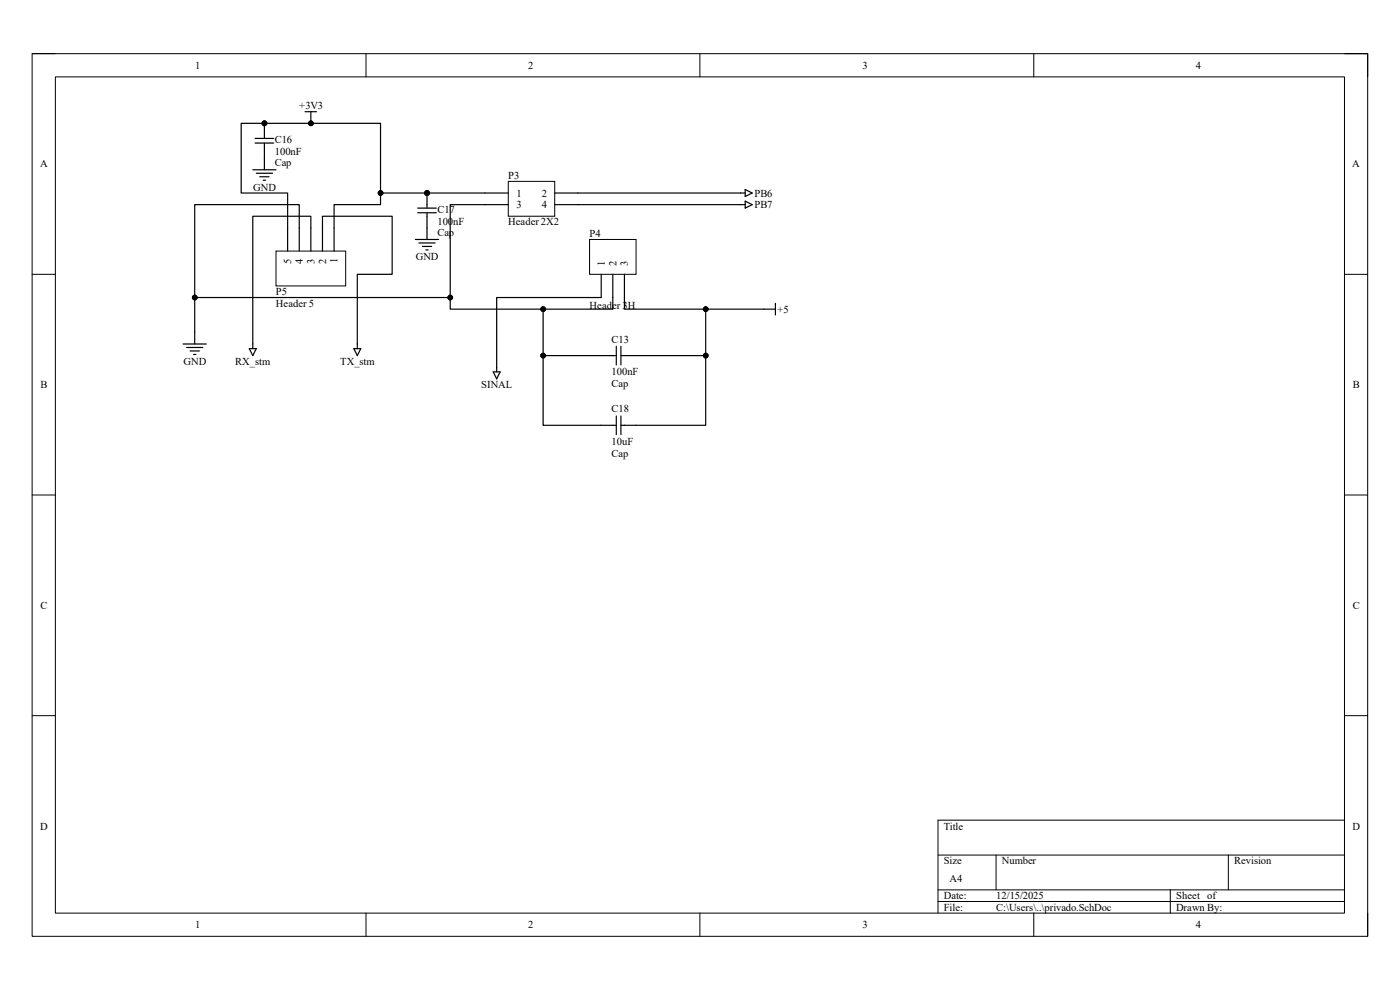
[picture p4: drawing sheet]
<svg xmlns="http://www.w3.org/2000/svg" width="297mm" height="210mm" viewBox="0 0 297 210" stroke-linecap="round" stroke-linejoin="round" font-family="sans-serif">
<path d="M6.8 11.4h283.4v187.2h-283.4z" fill="none" stroke="#000" stroke-width=".21"/>
<path d="M11.7 16.3h273.5v177.4h-273.5z" fill-rule="evenodd" fill="#fff"/>
<g fill="none" stroke="#000" stroke-width=".21">
<path d="M6.8 11.4h4.9M11.7 16.3h273.5v177.4h-273.5zM77.6 11.4v4.9M148.5 11.4v4.9M219.3 11.4v4.9M285.2 11.4h5v4.9M6.8 58.2h4.9M285.2 58.2h5M6.8 105h4.9M285.2 105h5M6.8 151.8h4.9M285.2 151.8h5"/>
<path d="M285.2 174h-86.2v19.7M77.6 193.7v4.9M148.5 193.7v4.9M199 181.4h86.2M199 188.8h86.2M199 191.2h86.2M211.3 181.4v7.4M219.3 193.7v4.9M248.3 188.8v4.9M260.6 181.4v7.4M290.2 193.7v4.9"/>
<circle cx="56.1" cy="26.2" r=".5"/>
<circle cx="66" cy="26.2" r=".5"/>
<circle cx="90.6" cy="40.9" r=".5"/>
</g>
<g fill="none" stroke="#000" stroke-width=".25">
<path d="M53.6 36h5M54.1 29.4h4M54.1 30.4h4M54.4 36.8h3.4M55.1 37.5h2M55.8 38.2h.5M56.1 26.2v3.2M56.1 30.4v5.6M64.7 23.7h2.5M65.9 23.7v2.5M88.1 50.8h4.9M88.6 44.1h4"/>
<path d="M88.6 45.1h4M88.9 51.5h3.4M89.6 52.3h2M90.3 53h.5M90.6 40.9v3.2M90.6 45.1v5.7M157.1 40.9h1M157.1 43.4h1M158.1 40.2l1.5 .7-1.5 .8zM158.1 42.7l1.5 .7-1.5 .7zM38.8 73h5M39.6 73.7h3.4"/>
<path d="M40.3 74.5h2M41.1 75.2h.5M41.3 70.5v2.5M52.9 74h1.5l-.8 1.4zM53.6 73v1M75.1 74h1.4l-.7 1.4zM75.8 73v1M104.6 78.9h1.5l-.7 1.5zM105.4 77.9v1M127.5 75.4h3.2M130.7 73.5v3.9M131.7 75.4h3.2"/>
<path d="M131.7 73.5v3.9M162 65.6h2.5M164.5 64.4v2.4M127.5 90.2h3.2M130.7 88.2v4M131.7 88.2v4M131.7 90.2h3.2"/>
</g>
<g fill="#000">
<circle cx="56.1" cy="26.2" r=".5"/>
<circle cx="66" cy="26.2" r=".5"/>
<circle cx="90.6" cy="40.9" r=".5"/>
</g>
<path d="M125.1 50.8h9.8v7.4h-9.8z" fill-rule="evenodd" fill="#fff"/>
<path d="M125.1 50.8h9.8v7.4h-9.8z" fill="none" stroke="#000" stroke-width=".21"/>
<path d="M127.5 58.2v4.9M130 58.2v4.9M132.5 58.2v4.9" fill="none" stroke="#000" stroke-width=".25"/>
<path d="M107.8 38.5h9.9v7.4h-9.9z" fill-rule="evenodd" fill="#fff"/>
<path d="M107.8 38.5h9.9v7.4h-9.9z" fill="none" stroke="#000" stroke-width=".21"/>
<path d="M102.9 40.9h4.9M102.9 43.4h4.9M117.7 40.9h4.9M117.7 43.4h4.9" fill="none" stroke="#000" stroke-width=".25"/>
<path d="M58.6 53.3h14.7v7.4h-14.7z" fill-rule="evenodd" fill="#fff"/>
<g fill="none" stroke="#000" stroke-width=".21">
<path d="M58.6 53.3h14.7v7.4h-14.7z"/>
<circle cx="56.1" cy="26.2" r=".5"/>
<circle cx="66" cy="26.2" r=".5"/>
<circle cx="80.7" cy="40.9" r=".5"/>
<circle cx="90.6" cy="40.9" r=".5"/>
<circle cx="41.3" cy="63.1" r=".5"/>
<circle cx="95.5" cy="63.1" r=".5"/>
<circle cx="115.2" cy="75.4" r=".5"/>
<circle cx="115.2" cy="65.6" r=".5"/>
<circle cx="149.7" cy="75.4" r=".5"/>
<circle cx="149.7" cy="65.6" r=".5"/>
</g>
<g fill="none" stroke="#000" stroke-width=".25">
<path d="M63.5 53.3v-9.9h-22.2v27.1M65.9 53.3v-7.4h-12.3v27.1M68.4 53.3v-7.4h14.8v12.3h-7.4v14.8M80.7 40.9v2.5h-9.8v9.9M102.9 43.4h-7.4v19.7h-54.2M102.9 40.9h-22.2v-14.7h-29.5v14.7h9.8v12.4M122.6 40.9h34.5M122.6 43.4h34.5M95.5 63.1v2.5h34.5v-2.5M115.2 65.6v9.8h12.3M115.2 75.4v14.8h12.3M127.5 63.1h-22.1v14.8"/>
<path d="M132.5 63.1v2.5h29.5M149.7 65.6v9.8h-14.8M149.7 75.4v14.8h-14.8"/>
</g>
<g fill="#000">
<circle cx="56.1" cy="26.2" r=".5"/>
<circle cx="66" cy="26.2" r=".5"/>
<circle cx="80.7" cy="40.9" r=".5"/>
<circle cx="90.6" cy="40.9" r=".5"/>
<circle cx="41.3" cy="63.1" r=".5"/>
<circle cx="95.5" cy="63.1" r=".5"/>
<circle cx="115.2" cy="75.4" r=".5"/>
<circle cx="115.2" cy="65.6" r=".5"/>
<circle cx="149.7" cy="75.4" r=".5"/>
<circle cx="149.7" cy="65.6" r=".5"/>
</g>
<g font-size="2.2">
<text x="41.4" y="14.6">1</text>
<text x="112.1" y="14.6">2</text>
<text x="183" y="14.6">3</text>
<text x="253.7" y="14.6">4</text>
<text x="63.5" y="23.2">+3V3</text>
<text x="8.5" y="35.5">A</text>
<text x="58.3" y="32.8">100nF</text>
<text x="58.3" y="30.4">C16</text>
<text x="58.3" y="35.3">Cap</text>
<text x="286.9" y="35.5">A</text>
<text x="53.7" y="40.5">GND</text>
<text x="107.8" y="38">P3</text>
<text x="109.6" y="41.7">1</text>
<text x="114.9" y="41.7">2</text>
<text x="160.1" y="41.7">PB6</text>
<text x="92.8" y="47.6">100nF</text>
<text x="92.8" y="45.1">C17</text>
<text x="107.8" y="47.8">Header 2X2</text>
<text x="109.6" y="44.2">3</text>
<text x="114.9" y="44.2">4</text>
<text x="160.1" y="44.2">PB7</text>
<text x="92.8" y="50.1">Cap</text>
<text x="125.1" y="50.3">P4</text>
<text x="61.8" y="56" transform="rotate(-90 61.8 56)">5</text>
<text x="64.2" y="56" transform="rotate(-90 64.2 56)">4</text>
<text x="66.7" y="55.9" transform="rotate(-90 66.7 55.9)">3</text>
<text x="69.2" y="56" transform="rotate(-90 69.2 56)">2</text>
<text x="71.6" y="55.8" transform="rotate(-90 71.6 55.8)">1</text>
<text x="88.2" y="55.2">GND</text>
<text x="128.3" y="56.5" transform="rotate(-90 128.3 56.5)">1</text>
<text x="130.8" y="56.5" transform="rotate(-90 130.8 56.5)">2</text>
<text x="133.2" y="56.5" transform="rotate(-90 133.2 56.5)">3</text>
<text x="58.5" y="62.7">P5</text>
<text x="58.5" y="65.1">Header 5</text>
<text x="125.1" y="65.6">Header 3H</text>
<text x="165" y="66.3">+5</text>
<text x="38.9" y="77.4">GND</text>
<text x="49.9" y="77.4">RX_stm</text>
<text x="72.2" y="77.4">TX_stm</text>
<text x="129.8" y="72.7">C13</text>
<text x="8.6" y="82.3">B</text>
<text x="102.1" y="82.3">SINAL</text>
<text x="129.8" y="79.6">100nF</text>
<text x="129.8" y="82.1">Cap</text>
<text x="287" y="82.3">B</text>
<text x="129.8" y="87.5">C18</text>
<text x="129.8" y="94.4">10uF</text>
<text x="129.8" y="96.9">Cap</text>
<text x="8.6" y="129.2">C</text>
<text x="287" y="129.2">C</text>
<text x="8.5" y="176">D</text>
<text x="200.2" y="176">Title</text>
<text x="286.9" y="176">D</text>
<text x="200.2" y="183.3">Size</text>
<text x="212.6" y="183.3">Number</text>
<text x="261.8" y="183.3">Revision</text>
<text x="200.2" y="190.8">Date:</text>
<text x="201.5" y="187.1">A4</text>
<text x="211.3" y="190.8">12/15/2025</text>
<text x="249.5" y="190.8">Sheet of</text>
<text x="41.4" y="196.9">1</text>
<text x="112.1" y="196.9">2</text>
<text x="183" y="196.9">3</text>
<text x="200.2" y="193.2">File:</text>
<text x="211.3" y="193.2">C:\Users\..\privado.SchDoc</text>
<text x="249.5" y="193.2">Drawn By:</text>
<text x="253.7" y="196.9">4</text>
</g>
</svg>
